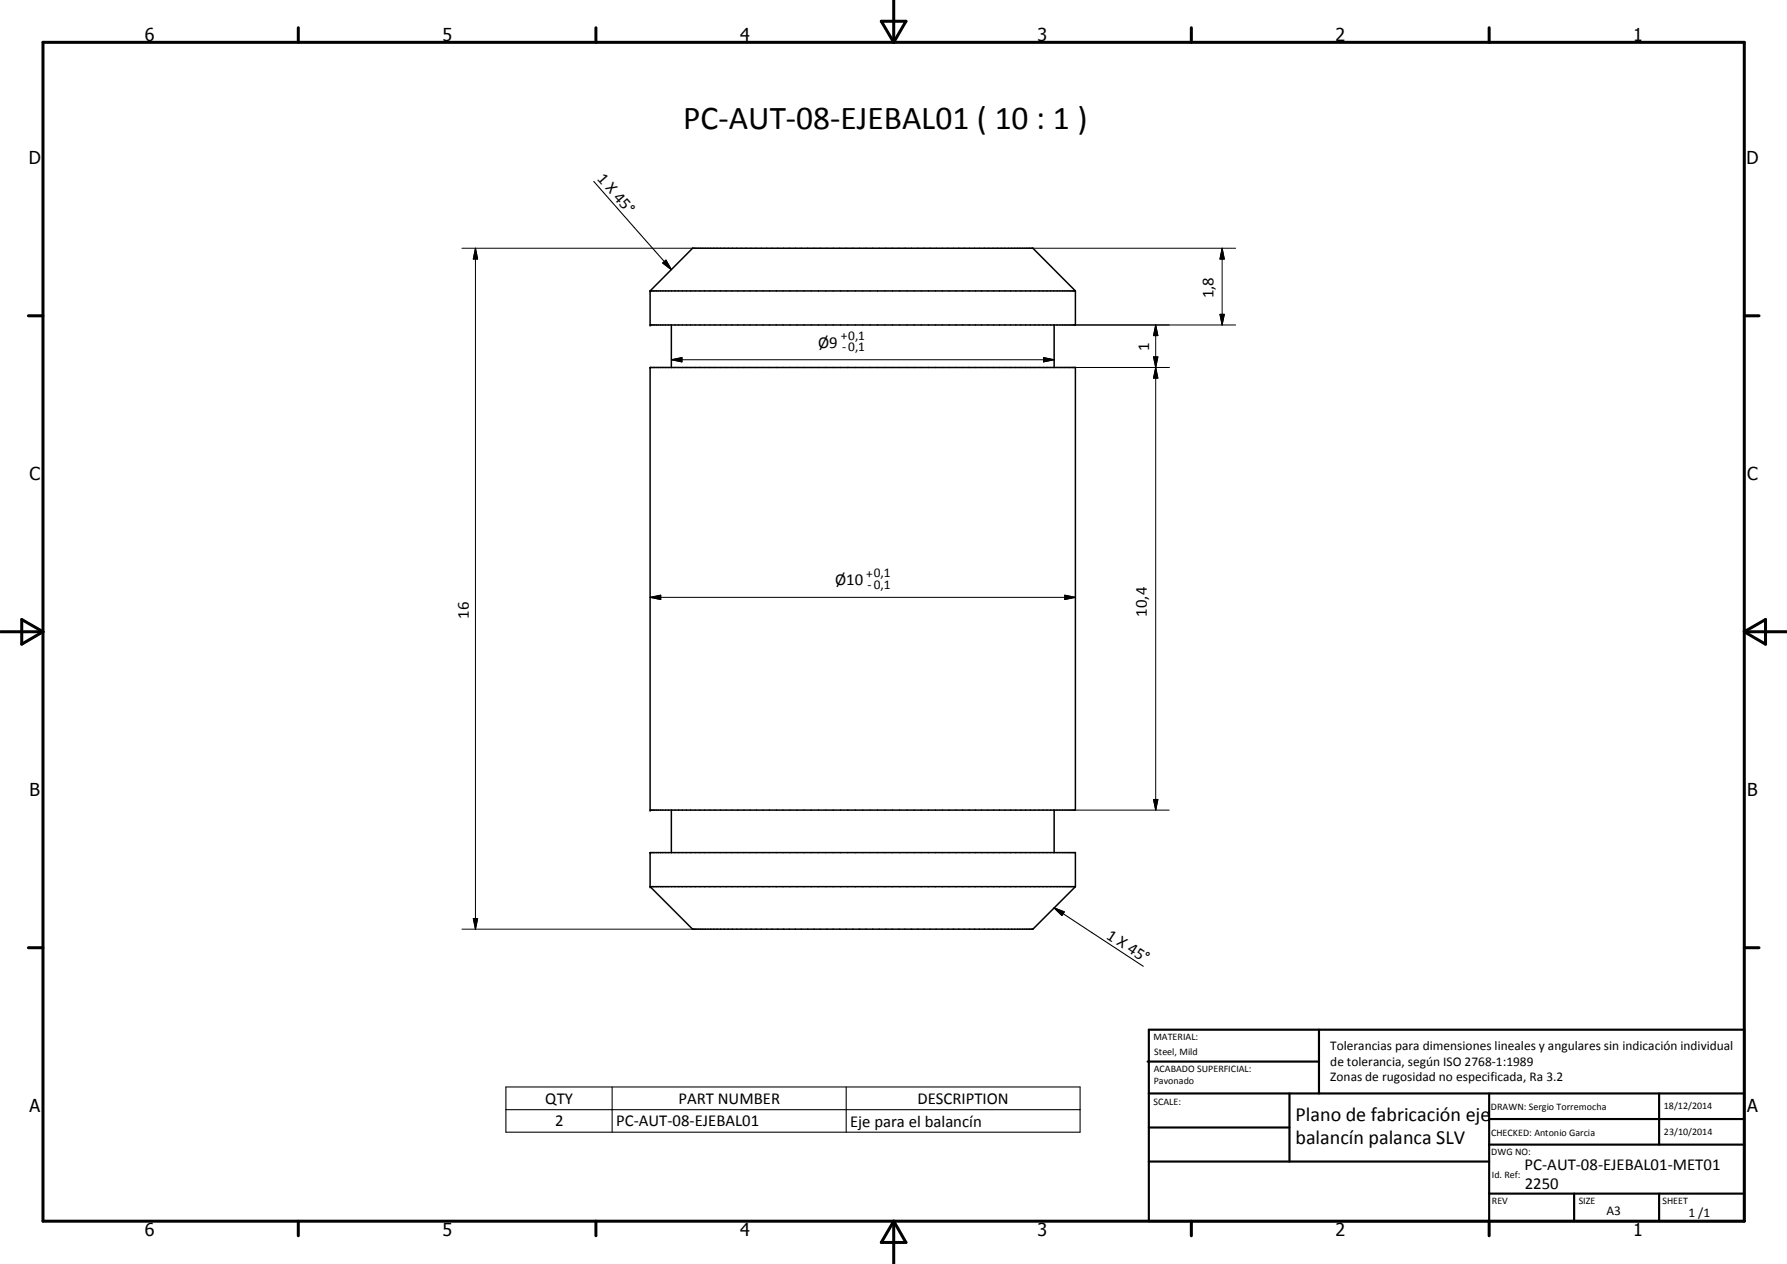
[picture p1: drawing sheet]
<svg xmlns="http://www.w3.org/2000/svg" width="420mm" height="297mm" viewBox="0 0 420 297" stroke-linecap="round" stroke-linejoin="round" font-family="sans-serif">
<g fill="#000">
<circle cx="152.9" cy="68.4" r=".18"/>
<circle cx="152.9" cy="76.4" r=".18"/>
<circle cx="152.9" cy="86.4" r=".18"/>
<circle cx="152.9" cy="190.4" r=".18"/>
<circle cx="152.9" cy="208.4" r=".18"/>
<circle cx="152.9" cy="200.4" r=".18"/>
</g>
<path d="M152.9 68.4h99.9M152.9 68.4l9.9-10.1h80.1l9.9 10.1M152.9 68.4v8h99.9v-8M157.8 76.4v10M247.9 76.4v10M152.9 86.4h99.9v104h-99.9zM157.8 190.4v10M247.9 190.4v10M152.9 208.4h99.9M152.9 208.4l9.9 10h80.1l9.9-10M152.9 208.4v-8h99.9v8" fill="none" stroke="#000" stroke-width=".35"/>
<g fill="none" stroke="#000" stroke-width=".71">
<path d="M10.1 9.9h400v277.1h-400zM70.1 6.5v3.4M140.1 6.5v3.4M207.2 5h5.8l-2.9 4.9zM210.1 0v9.9M280.1 6.5v3.4M350.1 6.5v3.4M6.7 74.2h3.4M410.1 74.2h3.5M.1 148.5h10M5.1 145.6l5 2.9-5 2.9zM410.1 148.5h10"/>
<path d="M410.1 148.5l5-2.9v5.8zM6.7 222.7h3.4M410.1 222.7h3.5M70.1 287v3.4M140.1 287v3.4M210.1 287v10M210.1 287l2.9 5h-5.8zM280.1 287v3.4M350.1 287v3.4"/>
</g>
<g fill="none" stroke="#000" stroke-width=".51">
<path d="M269.8 249.5h40.3M270.1 242h140v45h-140zM270.1 257h140M303.2 257v16M310.1 242v15M350.1 257v30M390.1 257v12M270.1 265h33.1M270.1 273h80M350.1 269h60M350.1 263h60M350.1 280.5h60"/>
<path d="M370.1 280.5v6.5M390.1 280.5v6.5"/>
</g>
<path d="M139.6 42.6l18.2 20.8M155.8 61.8l.8-.7 1.2 2.3zM247.9 213.4l2.3 .9-.5 .8zM247.9 213.4l20.9 13.7M118.9 255.4h135v10.7h-135zM143.9 255.4v10.7M199 255.4v10.7M118.9 260.8h135" fill="none" stroke="#000" stroke-width=".25"/>
<g fill="none" stroke="#000" stroke-width=".24">
<path d="M108.6 58.3h54.2M111.8 58.3l.5 2.6h-1zM111.8 58.3v160.1M242.9 58.3h47.6M287.3 58.3l.6 2.6h-1.1zM287.3 58.3v18.1M252.8 76.4h37.7M271.7 76.4l.5 2.5h-1zM271.7 76.4v114M286.8 73.9h1.1l-.6 2.5zM157.8 84.5l2.5-.5v1zM157.8 84.5h90.1"/>
<path d="M245.4 84l2.5 .5-2.5 .5zM252.8 86.4h22.1M271.2 83.9h1l-.5 2.5zM271.2 83.9l1 5h-1l1-5zM271.7 86.4l.5 2.5h-1zM250.3 139.9l2.5 .5-2.5 .5zM152.9 140.4l2.5-.5v1zM152.9 140.4h99.9M252.8 190.4h22.1M271.2 187.9h1l-.5 2.5zM108.6 218.4h54.2M111.3 215.9h1l-.5 2.5z"/>
</g>
<g fill="#000">
<path d="M111.8 58.3l.5 2.6h-1zM155.8 61.8l.8-.7 1.2 2.3zM271.7 76.4l.5 2.5h-1zM286.8 73.9h1.1l-.6 2.5zM287.3 58.3l.6 2.6h-1.1zM157.8 84.5l2.5-.5v1zM245.4 84l2.5 .5-2.5 .5zM271.2 83.9h1l-.5 2.5zM271.7 86.4l.5 2.5h-1zM152.9 140.4l2.5-.5v1zM250.3 139.9l2.5 .5-2.5 .5zM271.2 187.9h1l-.5 2.5z"/>
<path d="M111.3 215.9h1l-.5 2.5zM247.9 213.4l2.3 .9-.5 .8z"/>
</g>
<text font-size="7.9" x="160.6" y="30.4">PC-AUT-08-EJEBAL01 ( 10 : 1 )</text>
<g font-size="4.7">
<text x="304.6" y="263.5">Plano de fabricación eje</text>
<text x="304.6" y="268.9">balancín palanca SLV</text>
</g>
<g font-size="4.2">
<text x="34" y="9.6">6</text>
<text x="104" y="9.6">5</text>
<text x="174" y="9.6">4</text>
<text x="244" y="9.6">3</text>
<text x="314" y="9.6">2</text>
<text x="384" y="9.6">1</text>
<text x="6.8" y="38.7">D</text>
<text x="410.6" y="38.7">D</text>
<text x="7" y="112.9">C</text>
<text x="410.8" y="112.9">C</text>
<text x="7" y="187.1">B</text>
<text x="410.8" y="187.1">B</text>
<text x="7" y="261.4">A</text>
<text x="410.8" y="261.4">A</text>
<text x="34" y="290.4">6</text>
<text x="104" y="290.4">5</text>
<text x="174" y="290.4">4</text>
<text x="244" y="290.4">3</text>
<text x="314" y="290.4">2</text>
<text x="384" y="290.4">1</text>
</g>
<g font-size="3.9">
<text x="140.3" y="42.1" transform="rotate(49 140.3 42.1)">1 X 45°</text>
<text x="285.3" y="70.1" transform="rotate(-90 285.3 70.1)">1,8</text>
<text x="192.4" y="81.7">Ø9</text>
<text x="270.2" y="82.4" transform="rotate(-90 270.2 82.4)">1</text>
<text x="196.3" y="137.5">Ø10</text>
<text x="110.3" y="145.4" transform="rotate(-90 110.3 145.4)">16</text>
<text x="269.6" y="144.9" transform="rotate(-90 269.6 144.9)">10,4</text>
<text x="260" y="220.3" transform="rotate(33 260 220.3)">1 X 45°</text>
<text x="128.2" y="259.4">QTY</text>
<text x="159.5" y="259.4">PART NUMBER</text>
<text x="215.7" y="259.4">DESCRIPTION</text>
<text x="130.5" y="264.7">2</text>
<text x="144.9" y="264.7">PC-AUT-08-EJEBAL01</text>
<text x="199.9" y="264.8">Eje para el balancín</text>
<text x="358.5" y="275">PC-AUT-08-EJEBAL01-MET01</text>
<text x="358.5" y="279.4">2250</text>
</g>
<g font-size="3.1">
<text x="197.7" y="79.9">+0,1</text>
<text x="198" y="82.6">-0,1</text>
<text x="203.7" y="135.8">+0,1</text>
<text x="204" y="138.4">-0,1</text>
<text x="312.7" y="246.8">Tolerancias para dimensiones lineales y angulares sin indicación individual</text>
<text x="312.7" y="250.4">de tolerancia, según ISO 2768-1:1989</text>
<text x="312.7" y="254">Zonas de rugosidad no especificada, Ra 3.2</text>
<text x="377.7" y="285.6">A3</text>
<text x="397" y="285.9">1 /1</text>
</g>
<g font-size="2.4">
<text x="271.2" y="244.4">MATERIAL:</text>
<text x="271.3" y="252">ACABADO SUPERFICIAL:</text>
<text x="271.4" y="247.9">Steel, Mild</text>
<text x="271.3" y="254.6">Pavonado</text>
<text x="271.2" y="259.7">SCALE:</text>
<text x="350.6" y="260.8">DRAWN: Sergio Torremocha</text>
<text x="391.2" y="260.6">18/12/2014</text>
<text x="350.6" y="267">CHECKED: Antonio Garcia</text>
<text x="391.2" y="266.7">23/10/2014</text>
<text x="350.6" y="271.4">DWG NO:</text>
<text x="350.8" y="276.9">Id. Ref:</text>
<text x="350.8" y="282.8">REV</text>
<text x="371.2" y="282.9">SIZE</text>
<text x="390.9" y="282.9">SHEET</text>
</g>
</svg>
